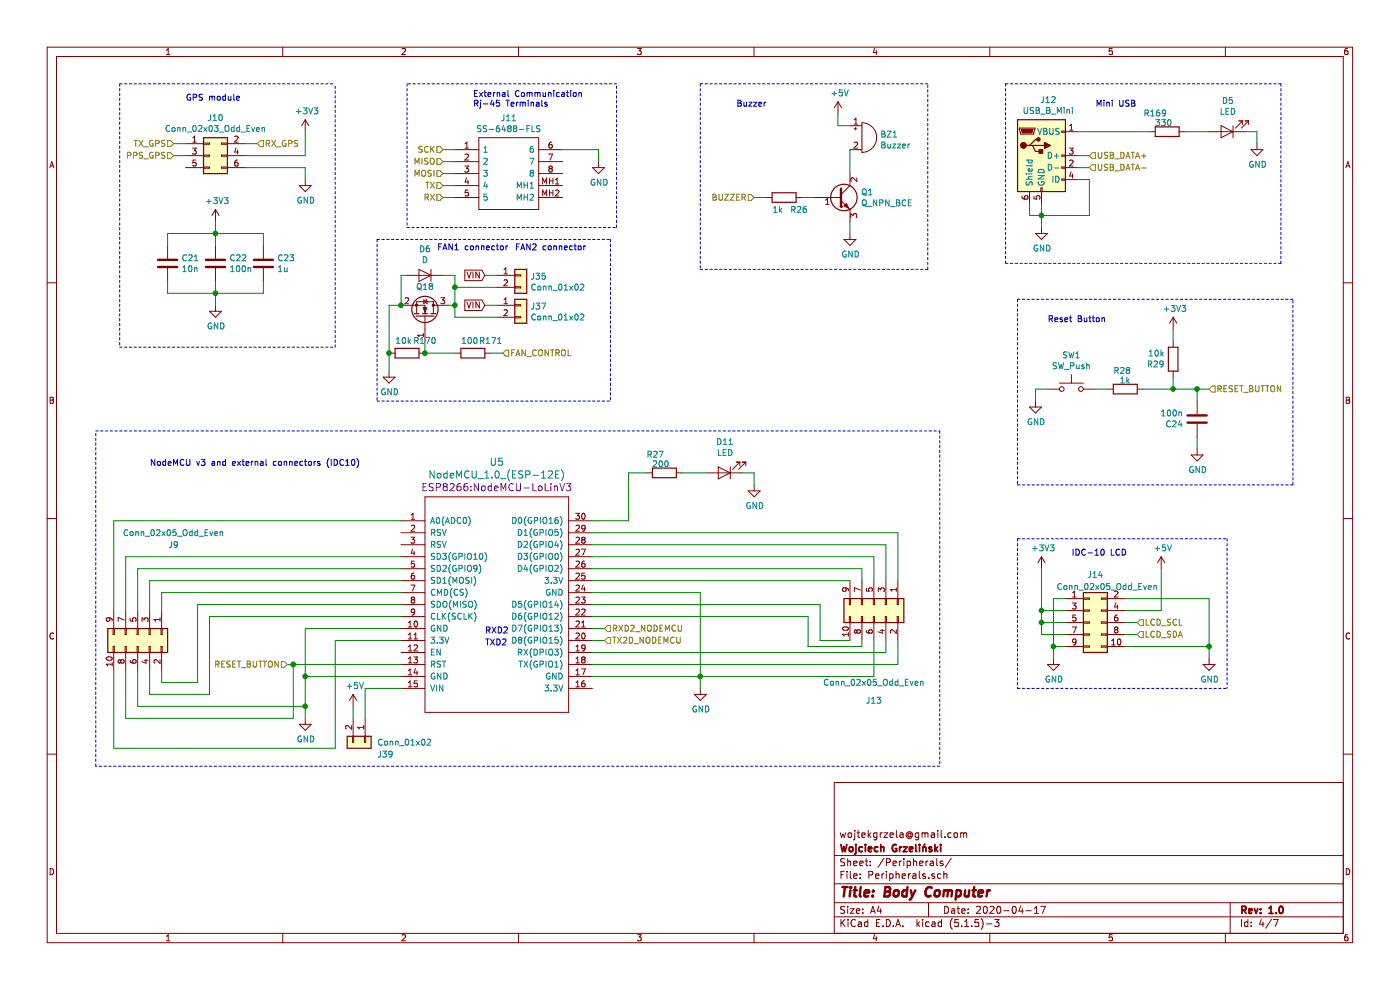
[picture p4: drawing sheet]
EESchema Schematic File Version 4
EELAYER 30 0
EELAYER END
$Descr A4 11693 8268
encoding utf-8
Sheet 4 7
Title "Body Computer"
Date "2020-04-17"
Rev "1.0"
Comp "Wojciech Grzeliński"
Comment1 "wojtekgrzela@gmail.com"
Comment2 ""
Comment3 ""
Comment4 ""
$EndDescr
$Comp
L Connector_Generic:Conn_02x03_Odd_Even J10
U 1 1
P 1750 1300
AR Path="/5E6DC799/5E6ED550" Ref="J10"  Part="1" 
AR Path="/5E6F8899/5E6ED550" Ref="J?"  Part="1" 
F 0 "J10" H 1800 1617 50  0000 C CNN
F 1 "Conn_02x03_Odd_Even" H 1800 1526 50  0000 C CNN
F 2 "Connector_IDC:IDC-Header_2x03_P2.54mm_Vertical" H 1750 1300 50  0001 C CNN
F 3 "~" H 1750 1300 50  0001 C CNN
	1    1750 1300
	1    0    0    -1  
$EndComp
Text HLabel 2150 1200 2    50   Input ~ 0
RX_GPS
Text HLabel 1450 1200 0    50   Input ~ 0
TX_GPS
Text HLabel 1450 1300 0    50   Input ~ 0
PPS_GPS
$Comp
L Device:C C?
U 1 1
P 2200 2200
AR Path="/5E664F82/5E6F09F8" Ref="C?"  Part="1" 
AR Path="/5E667041/5E6F09F8" Ref="C?"  Part="1" 
AR Path="/5E6DC799/5E6F09F8" Ref="C23"  Part="1" 
AR Path="/5E6F8899/5E6F09F8" Ref="C?"  Part="1" 
F 0 "C23" H 2315 2246 50  0000 L CNN
F 1 "1u" H 2315 2155 50  0000 L CNN
F 2 "Capacitor_SMD:C_0603_1608Metric" H 2238 2050 50  0001 C CNN
F 3 "~" H 2200 2200 50  0001 C CNN
	1    2200 2200
	1    0    0    -1  
$EndComp
$Comp
L Device:C C?
U 1 1
P 1800 2200
AR Path="/5E664F82/5E6F09FE" Ref="C?"  Part="1" 
AR Path="/5E667041/5E6F09FE" Ref="C?"  Part="1" 
AR Path="/5E6DC799/5E6F09FE" Ref="C22"  Part="1" 
AR Path="/5E6F8899/5E6F09FE" Ref="C?"  Part="1" 
F 0 "C22" H 1915 2246 50  0000 L CNN
F 1 "100n" H 1915 2155 50  0000 L CNN
F 2 "Capacitor_SMD:C_0603_1608Metric" H 1838 2050 50  0001 C CNN
F 3 "~" H 1800 2200 50  0001 C CNN
	1    1800 2200
	1    0    0    -1  
$EndComp
$Comp
L Device:C C?
U 1 1
P 1400 2200
AR Path="/5E664F82/5E6F0A04" Ref="C?"  Part="1" 
AR Path="/5E667041/5E6F0A04" Ref="C?"  Part="1" 
AR Path="/5E6DC799/5E6F0A04" Ref="C21"  Part="1" 
AR Path="/5E6F8899/5E6F0A04" Ref="C?"  Part="1" 
F 0 "C21" H 1515 2246 50  0000 L CNN
F 1 "10n" H 1515 2155 50  0000 L CNN
F 2 "Capacitor_SMD:C_0603_1608Metric" H 1438 2050 50  0001 C CNN
F 3 "~" H 1400 2200 50  0001 C CNN
	1    1400 2200
	1    0    0    -1  
$EndComp
Text Notes 1550 850  0    50   ~ 0
GPS module\n
$Comp
L SamacSys_Parts:SS-6488-FLS J11
U 1 1
P 3800 1250
AR Path="/5E6DC799/5E6F1CE7" Ref="J11"  Part="1" 
AR Path="/5E6F8899/5E6F1CE7" Ref="J?"  Part="1" 
F 0 "J11" H 4250 1515 50  0000 C CNN
F 1 "SS-6488-FLS" H 4250 1424 50  0000 C CNN
F 2 "SS6488FLS" H 4550 1350 50  0001 L CNN
F 3 "https://componentsearchengine.com/Datasheets/1/SS-6488-FLS.pdf" H 4550 1250 50  0001 L CNN
F 4 "Conn Modular Jack F 8 POS 2.54mm Solder RA Thru-Hole 8 Terminal 1 Port" H 4550 1150 50  0001 L CNN "Description"
F 5 "12.82" H 4550 1050 50  0001 L CNN "Height"
F 6 "530-SS-6488-FLS" H 4550 950 50  0001 L CNN "Mouser Part Number"
F 7 "https://www.mouser.com/Search/Refine.aspx?Keyword=530-SS-6488-FLS" H 4550 850 50  0001 L CNN "Mouser Price/Stock"
F 8 "Bel-Stewart" H 4550 750 50  0001 L CNN "Manufacturer_Name"
F 9 "SS-6488-FLS" H 4550 650 50  0001 L CNN "Manufacturer_Part_Number"
	1    3800 1250
	1    0    0    -1  
$EndComp
Text Notes 3950 900  0    50   ~ 0
External Communication\nRj-45 Terminals
$Comp
L Device:Buzzer BZ1
U 1 1
P 7200 1150
AR Path="/5E6DC799/5E6F37DD" Ref="BZ1"  Part="1" 
AR Path="/5E6F8899/5E6F37DD" Ref="BZ?"  Part="1" 
F 0 "BZ1" H 7352 1179 50  0000 L CNN
F 1 "Buzzer" H 7352 1088 50  0000 L CNN
F 2 "Buzzer_Beeper:Buzzer_12x9.5RM7.6" V 7175 1250 50  0001 C CNN
F 3 "~" V 7175 1250 50  0001 C CNN
	1    7200 1150
	1    0    0    -1  
$EndComp
$Comp
L Device:Q_NPN_BCE Q1
U 1 1
P 7000 1650
AR Path="/5E6DC799/5E6F48EA" Ref="Q1"  Part="1" 
AR Path="/5E6F8899/5E6F48EA" Ref="Q?"  Part="1" 
F 0 "Q1" H 7191 1696 50  0000 L CNN
F 1 "Q_NPN_BCE" H 7191 1605 50  0000 L CNN
F 2 "Package_TO_SOT_SMD:SOT-23" H 7200 1750 50  0001 C CNN
F 3 "~" H 7000 1650 50  0001 C CNN
	1    7000 1650
	1    0    0    -1  
$EndComp
$Comp
L Device:R R?
U 1 1
P 6550 1650
AR Path="/5E667041/5E6F5F8F" Ref="R?"  Part="1" 
AR Path="/5E6DC799/5E6F5F8F" Ref="R26"  Part="1" 
AR Path="/5E6F8899/5E6F5F8F" Ref="R?"  Part="1" 
F 0 "R26" V 6650 1700 50  0000 L CNN
F 1 "1k" V 6650 1550 50  0000 L CNN
F 2 "Resistor_SMD:R_0603_1608Metric" V 6480 1650 50  0001 C CNN
F 3 "~" H 6550 1650 50  0001 C CNN
	1    6550 1650
	0    1    1    0   
$EndComp
Wire Wire Line
	7100 1450 7100 1250
Text HLabel 6300 1650 0    50   Input ~ 0
BUZZER
$Comp
L ESP8266:NodeMCU_1.0_(ESP-12E) U5
U 1 1
P 4150 5050
F 0 "U5" H 4150 6243 60  0000 C CNN
F 1 "NodeMCU_1.0_(ESP-12E)" H 4150 6137 60  0000 C CNN
F 2 "ESP8266:NodeMCU-LoLinV3" H 4150 6031 60  0000 C CNN
F 3 "" H 3550 4200 60  0000 C CNN
	1    4150 5050
	1    0    0    -1  
$EndComp
Text Notes 4050 5300 0    50   ~ 0
RXD2
Text Notes 4050 5400 0    50   ~ 0
TXD2
Text HLabel 5050 5250 2    50   Input ~ 0
RXD2_NODEMCU
Text HLabel 5050 5350 2    50   Input ~ 0
TX2D_NODEMCU
Text HLabel 3700 1650 0    50   Input ~ 0
RX
Text HLabel 3700 1550 0    50   Input ~ 0
TX
Text HLabel 3700 1350 0    50   Input ~ 0
MISO
Text HLabel 3700 1450 0    50   Input ~ 0
MOSI
Text HLabel 3700 1250 0    50   Input ~ 0
SCK
Text HLabel 9100 1300 2    50   Input ~ 0
USB_DATA+
Text HLabel 9100 1400 2    50   Input ~ 0
USB_DATA-
$Comp
L Connector_Generic:Conn_02x05_Odd_Even J14
U 1 1
P 9100 5200
F 0 "J14" H 9150 5600 50  0000 C CNN
F 1 "Conn_02x05_Odd_Even" H 9250 5500 50  0000 C CNN
F 2 "Connector_IDC:IDC-Header_2x05_P2.54mm_Vertical" H 9100 5200 50  0001 C CNN
F 3 "~" H 9100 5200 50  0001 C CNN
	1    9100 5200
	1    0    0    -1  
$EndComp
Text HLabel 9500 5300 2    50   Input ~ 0
LCD_SDA
Text HLabel 9500 5200 2    50   Input ~ 0
LCD_SCL
$Comp
L Connector:USB_B_Mini J12
U 1 1
P 8700 1300
F 0 "J12" H 8757 1767 50  0000 C CNN
F 1 "USB_B_Mini" H 8757 1676 50  0000 C CNN
F 2 "Connector_USB:USB_Mini-B_Wuerth_65100516121_Horizontal" H 8850 1250 50  0001 C CNN
F 3 "~" H 8850 1250 50  0001 C CNN
	1    8700 1300
	1    0    0    -1  
$EndComp
$Comp
L Switch:SW_Push SW1
U 1 1
P 8950 3250
F 0 "SW1" H 8950 3535 50  0000 C CNN
F 1 "SW_Push" H 8950 3444 50  0000 C CNN
F 2 "Button_Switch_THT:SW_PUSH_6mm" H 8950 3450 50  0001 C CNN
F 3 "~" H 8950 3450 50  0001 C CNN
	1    8950 3250
	1    0    0    -1  
$EndComp
$Comp
L Device:R R?
U 1 1
P 9400 3250
AR Path="/5E667041/5F1DF907" Ref="R?"  Part="1" 
AR Path="/5E6DC799/5F1DF907" Ref="R28"  Part="1" 
AR Path="/5E6F8899/5F1DF907" Ref="R?"  Part="1" 
F 0 "R28" V 9550 3200 50  0000 L CNN
F 1 "1k" V 9470 3205 50  0000 L CNN
F 2 "Resistor_SMD:R_0603_1608Metric" V 9330 3250 50  0001 C CNN
F 3 "~" H 9400 3250 50  0001 C CNN
	1    9400 3250
	0    -1   -1   0   
$EndComp
$Comp
L Device:R R?
U 1 1
P 9800 3000
AR Path="/5E667041/5F1DFBDB" Ref="R?"  Part="1" 
AR Path="/5E6DC799/5F1DFBDB" Ref="R29"  Part="1" 
AR Path="/5E6F8899/5F1DFBDB" Ref="R?"  Part="1" 
F 0 "R29" H 9870 3046 50  0000 L CNN
F 1 "10k" H 9870 2955 50  0000 L CNN
F 2 "Resistor_SMD:R_0603_1608Metric" V 9730 3000 50  0001 C CNN
F 3 "~" H 9800 3000 50  0001 C CNN
	1    9800 3000
	-1   0    0    1   
$EndComp
$Comp
L Device:C C?
U 1 1
P 10000 3500
AR Path="/5E664F82/5F1E07A0" Ref="C?"  Part="1" 
AR Path="/5E667041/5F1E07A0" Ref="C?"  Part="1" 
AR Path="/5E6DC799/5F1E07A0" Ref="C24"  Part="1" 
AR Path="/5E6F8899/5F1E07A0" Ref="C?"  Part="1" 
F 0 "C24" H 10115 3546 50  0000 L CNN
F 1 "100n" H 10115 3455 50  0000 L CNN
F 2 "Capacitor_SMD:C_0603_1608Metric" H 10038 3350 50  0001 C CNN
F 3 "~" H 10000 3500 50  0001 C CNN
	1    10000 3500
	-1   0    0    1   
$EndComp
Wire Wire Line
	9800 3250 9800 3150
Wire Wire Line
	10000 3250 10000 3350
Wire Wire Line
	10000 3250 9800 3250
Connection ~ 9800 3250
Wire Wire Line
	9250 3250 9150 3250
Text HLabel 10100 3250 2    50   Input ~ 0
RESET_BUTTON
Text HLabel 2400 5550 0    50   Input ~ 0
RESET_BUTTON
$Comp
L power:GND #PWR?
U 1 1
P 5000 1350
AR Path="/5F25F1A8/5E9A5570" Ref="#PWR?"  Part="1" 
AR Path="/5E6DC799/5E9A5570" Ref="#PWR048"  Part="1" 
F 0 "#PWR048" H 5000 1100 50  0001 C CNN
F 1 "GND" H 5005 1177 50  0000 C CNN
F 2 "" H 5000 1350 50  0001 C CNN
F 3 "" H 5000 1350 50  0001 C CNN
	1    5000 1350
	1    0    0    -1  
$EndComp
Wire Wire Line
	5000 1350 5000 1250
Wire Wire Line
	5000 1250 4700 1250
Wire Wire Line
	3800 1250 3700 1250
Wire Wire Line
	3700 1350 3800 1350
Wire Wire Line
	3800 1450 3700 1450
Wire Wire Line
	3700 1550 3800 1550
Wire Wire Line
	3800 1650 3700 1650
Wire Wire Line
	2150 1200 2050 1200
Wire Wire Line
	1550 1200 1450 1200
Wire Wire Line
	1450 1300 1550 1300
Wire Wire Line
	2050 1300 2550 1300
Wire Wire Line
	2550 1300 2550 1100
$Comp
L power:+3V3 #PWR?
U 1 1
P 2550 1100
AR Path="/5F25F1A8/5E9AA52D" Ref="#PWR?"  Part="1" 
AR Path="/5E6DC799/5E9AA52D" Ref="#PWR044"  Part="1" 
F 0 "#PWR044" H 2550 950 50  0001 C CNN
F 1 "+3V3" H 2565 1273 50  0000 C CNN
F 2 "" H 2550 1100 50  0001 C CNN
F 3 "" H 2550 1100 50  0001 C CNN
	1    2550 1100
	1    0    0    -1  
$EndComp
Wire Wire Line
	2050 1400 2550 1400
Wire Wire Line
	2550 1400 2550 1500
$Comp
L power:GND #PWR?
U 1 1
P 2550 1500
AR Path="/5F25F1A8/5E9AB8AC" Ref="#PWR?"  Part="1" 
AR Path="/5E6DC799/5E9AB8AC" Ref="#PWR045"  Part="1" 
F 0 "#PWR045" H 2550 1250 50  0001 C CNN
F 1 "GND" H 2555 1327 50  0000 C CNN
F 2 "" H 2550 1500 50  0001 C CNN
F 3 "" H 2550 1500 50  0001 C CNN
	1    2550 1500
	1    0    0    -1  
$EndComp
Wire Wire Line
	1400 1950 1800 1950
Wire Wire Line
	1400 2450 1800 2450
Wire Wire Line
	1800 2350 1800 2450
Connection ~ 1800 2450
Wire Wire Line
	1800 2450 2200 2450
Wire Wire Line
	2200 2350 2200 2450
Wire Wire Line
	1400 2350 1400 2450
Wire Wire Line
	1400 2050 1400 1950
Wire Wire Line
	1800 2050 1800 1950
Connection ~ 1800 1950
Wire Wire Line
	1800 1950 2200 1950
Wire Wire Line
	2200 1950 2200 2050
Wire Wire Line
	1800 1950 1800 1850
Wire Wire Line
	1800 2450 1800 2550
$Comp
L power:GND #PWR?
U 1 1
P 1800 2550
AR Path="/5F25F1A8/5E9B17DB" Ref="#PWR?"  Part="1" 
AR Path="/5E6DC799/5E9B17DB" Ref="#PWR043"  Part="1" 
F 0 "#PWR043" H 1800 2300 50  0001 C CNN
F 1 "GND" H 1805 2377 50  0000 C CNN
F 2 "" H 1800 2550 50  0001 C CNN
F 3 "" H 1800 2550 50  0001 C CNN
	1    1800 2550
	1    0    0    -1  
$EndComp
$Comp
L power:+3V3 #PWR?
U 1 1
P 1800 1850
AR Path="/5F25F1A8/5E9B221A" Ref="#PWR?"  Part="1" 
AR Path="/5E6DC799/5E9B221A" Ref="#PWR042"  Part="1" 
F 0 "#PWR042" H 1800 1700 50  0001 C CNN
F 1 "+3V3" H 1815 2023 50  0000 C CNN
F 2 "" H 1800 1850 50  0001 C CNN
F 3 "" H 1800 1850 50  0001 C CNN
	1    1800 1850
	1    0    0    -1  
$EndComp
Wire Wire Line
	10100 3250 10000 3250
Connection ~ 10000 3250
Wire Wire Line
	9550 3250 9800 3250
$Comp
L power:+3V3 #PWR?
U 1 1
P 9800 2750
AR Path="/5F25F1A8/5E9BF5AE" Ref="#PWR?"  Part="1" 
AR Path="/5E6DC799/5E9BF5AE" Ref="#PWR058"  Part="1" 
F 0 "#PWR058" H 9800 2600 50  0001 C CNN
F 1 "+3V3" H 9815 2923 50  0000 C CNN
F 2 "" H 9800 2750 50  0001 C CNN
F 3 "" H 9800 2750 50  0001 C CNN
	1    9800 2750
	1    0    0    -1  
$EndComp
$Comp
L power:GND #PWR?
U 1 1
P 10000 3750
AR Path="/5F25F1A8/5E9C0115" Ref="#PWR?"  Part="1" 
AR Path="/5E6DC799/5E9C0115" Ref="#PWR060"  Part="1" 
F 0 "#PWR060" H 10000 3500 50  0001 C CNN
F 1 "GND" H 10005 3577 50  0000 C CNN
F 2 "" H 10000 3750 50  0001 C CNN
F 3 "" H 10000 3750 50  0001 C CNN
	1    10000 3750
	1    0    0    -1  
$EndComp
$Comp
L power:GND #PWR?
U 1 1
P 8650 3350
AR Path="/5F25F1A8/5E9C1260" Ref="#PWR?"  Part="1" 
AR Path="/5E6DC799/5E9C1260" Ref="#PWR056"  Part="1" 
F 0 "#PWR056" H 8650 3100 50  0001 C CNN
F 1 "GND" H 8655 3177 50  0000 C CNN
F 2 "" H 8650 3350 50  0001 C CNN
F 3 "" H 8650 3350 50  0001 C CNN
	1    8650 3350
	1    0    0    -1  
$EndComp
Wire Wire Line
	10000 3750 10000 3650
Wire Wire Line
	9800 2850 9800 2750
Wire Wire Line
	8750 3250 8650 3250
Wire Wire Line
	8650 3250 8650 3350
Wire Wire Line
	6700 1650 6800 1650
Wire Wire Line
	6400 1650 6300 1650
Wire Wire Line
	7100 1050 7000 1050
Wire Wire Line
	7000 1050 7000 950 
$Comp
L power:+5V #PWR050
U 1 1
P 7000 950
F 0 "#PWR050" H 7000 800 50  0001 C CNN
F 1 "+5V" H 7015 1123 50  0000 C CNN
F 2 "" H 7000 950 50  0001 C CNN
F 3 "" H 7000 950 50  0001 C CNN
	1    7000 950 
	1    0    0    -1  
$EndComp
$Comp
L power:GND #PWR?
U 1 1
P 7100 1950
AR Path="/5F25F1A8/5E9C8C86" Ref="#PWR?"  Part="1" 
AR Path="/5E6DC799/5E9C8C86" Ref="#PWR051"  Part="1" 
F 0 "#PWR051" H 7100 1700 50  0001 C CNN
F 1 "GND" H 7105 1777 50  0000 C CNN
F 2 "" H 7100 1950 50  0001 C CNN
F 3 "" H 7100 1950 50  0001 C CNN
	1    7100 1950
	1    0    0    -1  
$EndComp
Wire Wire Line
	7100 1950 7100 1850
Wire Wire Line
	8600 1700 8600 1800
Wire Wire Line
	8600 1800 8700 1800
Wire Wire Line
	8700 1800 8700 1700
Wire Wire Line
	9000 1500 9100 1500
Wire Wire Line
	9100 1500 9100 1800
Wire Wire Line
	9100 1800 8700 1800
Connection ~ 8700 1800
$Comp
L power:GND #PWR?
U 1 1
P 8700 1900
AR Path="/5F25F1A8/5E9CCCE2" Ref="#PWR?"  Part="1" 
AR Path="/5E6DC799/5E9CCCE2" Ref="#PWR053"  Part="1" 
F 0 "#PWR053" H 8700 1650 50  0001 C CNN
F 1 "GND" H 8705 1727 50  0000 C CNN
F 2 "" H 8700 1900 50  0001 C CNN
F 3 "" H 8700 1900 50  0001 C CNN
	1    8700 1900
	1    0    0    -1  
$EndComp
Wire Wire Line
	8700 1900 8700 1800
Wire Wire Line
	9100 1300 9000 1300
Wire Wire Line
	9000 1400 9100 1400
Wire Wire Line
	9500 5300 9400 5300
Wire Wire Line
	9400 5200 9500 5200
Wire Wire Line
	9400 5000 10100 5000
Wire Wire Line
	9700 4750 9700 5100
$Comp
L power:+5V #PWR057
U 1 1
P 9700 4750
F 0 "#PWR057" H 9700 4600 50  0001 C CNN
F 1 "+5V" H 9715 4923 50  0000 C CNN
F 2 "" H 9700 4750 50  0001 C CNN
F 3 "" H 9700 4750 50  0001 C CNN
	1    9700 4750
	1    0    0    -1  
$EndComp
$Comp
L power:GND #PWR?
U 1 1
P 10100 5500
AR Path="/5F25F1A8/5E9D891D" Ref="#PWR?"  Part="1" 
AR Path="/5E6DC799/5E9D891D" Ref="#PWR059"  Part="1" 
F 0 "#PWR059" H 10100 5250 50  0001 C CNN
F 1 "GND" H 10105 5327 50  0000 C CNN
F 2 "" H 10100 5500 50  0001 C CNN
F 3 "" H 10100 5500 50  0001 C CNN
	1    10100 5500
	1    0    0    -1  
$EndComp
Wire Wire Line
	5050 5250 4950 5250
Wire Wire Line
	4950 5350 5050 5350
Wire Wire Line
	4950 4950 5850 4950
$Comp
L power:GND #PWR?
U 1 1
P 5850 5750
AR Path="/5F25F1A8/5E9E4DB5" Ref="#PWR?"  Part="1" 
AR Path="/5E6DC799/5E9E4DB5" Ref="#PWR049"  Part="1" 
F 0 "#PWR049" H 5850 5500 50  0001 C CNN
F 1 "GND" H 5855 5577 50  0000 C CNN
F 2 "" H 5850 5750 50  0001 C CNN
F 3 "" H 5850 5750 50  0001 C CNN
	1    5850 5750
	1    0    0    -1  
$EndComp
Wire Wire Line
	4950 5650 5850 5650
Wire Wire Line
	5850 5650 5850 5750
$Comp
L power:GND #PWR?
U 1 1
P 2550 6000
AR Path="/5F25F1A8/5E9E7D46" Ref="#PWR?"  Part="1" 
AR Path="/5E6DC799/5E9E7D46" Ref="#PWR046"  Part="1" 
F 0 "#PWR046" H 2550 5750 50  0001 C CNN
F 1 "GND" H 2555 5827 50  0000 C CNN
F 2 "" H 2550 6000 50  0001 C CNN
F 3 "" H 2550 6000 50  0001 C CNN
	1    2550 6000
	1    0    0    -1  
$EndComp
Wire Wire Line
	3350 5650 2550 5650
$Comp
L power:+5V #PWR047
U 1 1
P 2950 5900
F 0 "#PWR047" H 2950 5750 50  0001 C CNN
F 1 "+5V" H 2965 6073 50  0000 C CNN
F 2 "" H 2950 5900 50  0001 C CNN
F 3 "" H 2950 5900 50  0001 C CNN
	1    2950 5900
	1    0    0    -1  
$EndComp
Wire Wire Line
	2950 6000 2950 5900
Wire Wire Line
	3350 5250 2550 5250
Wire Wire Line
	2550 5250 2550 5650
$Comp
L Device:R R?
U 1 1
P 5550 3950
AR Path="/5E667041/5E9F58A8" Ref="R?"  Part="1" 
AR Path="/5E6DC799/5E9F58A8" Ref="R27"  Part="1" 
AR Path="/5E6F8899/5E9F58A8" Ref="R?"  Part="1" 
F 0 "R27" V 5700 3950 50  0000 L CNN
F 1 "200" V 5620 3905 50  0000 L CNN
F 2 "Resistor_SMD:R_0603_1608Metric" V 5480 3950 50  0001 C CNN
F 3 "~" H 5550 3950 50  0001 C CNN
	1    5550 3950
	0    -1   -1   0   
$EndComp
Wire Wire Line
	5250 4350 4950 4350
$Comp
L Device:LED D11
U 1 1
P 6050 3950
F 0 "D11" H 6043 3695 50  0000 C CNN
F 1 "LED" H 6043 3786 50  0000 C CNN
F 2 "Diode_SMD:D_0603_1608Metric_Pad1.05x0.95mm_HandSolder" H 6050 3950 50  0001 C CNN
F 3 "~" H 6050 3950 50  0001 C CNN
	1    6050 3950
	-1   0    0    1   
$EndComp
Wire Wire Line
	5900 3950 5700 3950
Wire Wire Line
	6200 3950 6300 3950
Wire Wire Line
	6300 3950 6300 4050
$Comp
L power:GND #PWR?
U 1 1
P 6300 4050
AR Path="/5F25F1A8/5EA00952" Ref="#PWR?"  Part="1" 
AR Path="/5E6DC799/5EA00952" Ref="#PWR052"  Part="1" 
F 0 "#PWR052" H 6300 3800 50  0001 C CNN
F 1 "GND" H 6305 3877 50  0000 C CNN
F 2 "" H 6300 4050 50  0001 C CNN
F 3 "" H 6300 4050 50  0001 C CNN
	1    6300 4050
	1    0    0    -1  
$EndComp
Wire Notes Line
	1000 700  1000 2900
Wire Notes Line
	1000 2900 2800 2900
Wire Notes Line
	2800 2900 2800 700 
Wire Notes Line
	1000 700  2800 700 
Wire Notes Line
	3400 700  3400 1900
Wire Notes Line
	3400 1900 5150 1900
Wire Notes Line
	5150 1900 5150 700 
Wire Notes Line
	5150 700  3400 700 
Wire Notes Line
	5850 700  5850 2250
Wire Notes Line
	5850 2250 7750 2250
Wire Notes Line
	7750 2250 7750 700 
Wire Notes Line
	7750 700  5850 700 
Wire Notes Line
	8400 700  8400 2200
Wire Notes Line
	10700 2200 10700 700 
Wire Notes Line
	8500 2500 8500 4050
Wire Notes Line
	8500 4050 10800 4050
Wire Notes Line
	10800 4050 10800 2500
Wire Notes Line
	10800 2500 8500 2500
Text Notes 6150 900  0    50   ~ 0
Buzzer
Text Notes 9150 900  0    50   ~ 0
Mini USB
Text Notes 8950 4650 0    50   ~ 0
IDC-10 LCD
Text Notes 8750 2700 0    50   ~ 0
Reset Button
$Comp
L Connector_Generic:Conn_02x05_Odd_Even J13
U 1 1
P 7300 5050
F 0 "J13" V 8100 5050 50  0000 C CNN
F 1 "Conn_02x05_Odd_Even" V 7950 5050 50  0000 C CNN
F 2 "Connector_IDC:IDC-Header_2x05_P2.54mm_Vertical" H 7300 5050 50  0001 C CNN
F 3 "~" H 7300 5050 50  0001 C CNN
	1    7300 5050
	0    1    1    0   
$EndComp
Wire Wire Line
	4950 4450 7500 4450
Wire Wire Line
	4950 4550 7400 4550
Wire Wire Line
	4950 4650 7300 4650
Wire Wire Line
	7500 4450 7500 4850
Wire Wire Line
	7400 4550 7400 4850
Wire Wire Line
	7300 4650 7300 4850
Wire Wire Line
	7200 4850 7200 4750
Wire Wire Line
	7200 4750 4950 4750
Wire Wire Line
	4950 4850 7100 4850
Wire Wire Line
	4950 5550 7500 5550
Wire Wire Line
	7500 5550 7500 5350
Wire Wire Line
	4950 5450 7400 5450
Wire Wire Line
	7400 5450 7400 5350
Wire Wire Line
	5850 5650 7300 5650
Wire Wire Line
	7300 5650 7300 5350
Connection ~ 5850 5650
Wire Wire Line
	4950 5150 6750 5150
Wire Wire Line
	6750 5150 6750 5400
Wire Wire Line
	6750 5400 7200 5400
Wire Wire Line
	7200 5400 7200 5350
Wire Wire Line
	6850 5050 6850 5350
Wire Wire Line
	6850 5350 7100 5350
Wire Wire Line
	4950 5050 6850 5050
Wire Wire Line
	5850 5650 5850 4950
Wire Wire Line
	5400 3950 5250 3950
Wire Wire Line
	5250 3950 5250 4350
$Comp
L Connector_Generic:Conn_02x05_Odd_Even J9
U 1 1
P 1150 5300
F 0 "J9" V 400 5600 50  0000 C CNN
F 1 "Conn_02x05_Odd_Even" V 300 5600 50  0000 C CNN
F 2 "Connector_IDC:IDC-Header_2x05_P2.54mm_Vertical" H 1150 5300 50  0001 C CNN
F 3 "~" H 1150 5300 50  0001 C CNN
	1    1150 5300
	0    1    1    0   
$EndComp
Wire Wire Line
	3350 4350 950  4350
Wire Wire Line
	950  4350 950  5100
Wire Wire Line
	3350 4650 1050 4650
Wire Wire Line
	1050 4650 1050 5100
Wire Wire Line
	3350 4750 1150 4750
Wire Wire Line
	1150 4750 1150 5100
Wire Wire Line
	3350 4850 1250 4850
Wire Wire Line
	1250 4850 1250 5100
Wire Wire Line
	3350 4950 1350 4950
Wire Wire Line
	1350 4950 1350 5100
Wire Wire Line
	3350 5050 1650 5050
Wire Wire Line
	1650 5050 1650 5700
Wire Wire Line
	1650 5700 1350 5700
Wire Wire Line
	1350 5700 1350 5600
Wire Wire Line
	3350 5150 1750 5150
Wire Wire Line
	1750 5150 1750 5800
Wire Wire Line
	1750 5800 1250 5800
Wire Wire Line
	1250 5800 1250 5600
Wire Wire Line
	1150 5600 1150 5900
Wire Wire Line
	1150 5900 2550 5900
Wire Wire Line
	2550 5650 2550 5900
Connection ~ 2550 5650
Wire Wire Line
	2550 5900 2550 6000
Connection ~ 2550 5900
Wire Wire Line
	1050 5600 1050 6000
Wire Wire Line
	1050 6000 2450 6000
Wire Wire Line
	2450 6000 2450 5550
Wire Wire Line
	2450 5550 3350 5550
Wire Wire Line
	2450 5550 2400 5550
Connection ~ 2450 5550
Wire Wire Line
	950  5600 950  6250
Wire Wire Line
	950  6250 2800 6250
Wire Wire Line
	2800 6250 2800 5350
Wire Wire Line
	2800 5350 3350 5350
Wire Notes Line
	7850 6400 800  6400
Wire Notes Line
	800  6400 800  3600
Wire Notes Line
	800  3600 7850 3600
Text Notes 1250 3900 0    50   ~ 0
NodeMCU v3 and external connectors (IDC10)
Wire Notes Line
	7850 3600 7850 6400
Wire Wire Line
	9400 5400 10100 5400
Wire Wire Line
	10100 5000 10100 5400
Wire Wire Line
	10100 5500 10100 5400
Connection ~ 10100 5400
Wire Wire Line
	9400 5100 9700 5100
Wire Notes Line
	10250 4500 10250 5750
Wire Notes Line
	8500 4500 8500 5750
$Comp
L power:+3V3 #PWR?
U 1 1
P 8700 4750
AR Path="/5F25F1A8/5FCA5ED7" Ref="#PWR?"  Part="1" 
AR Path="/5E6DC799/5FCA5ED7" Ref="#PWR054"  Part="1" 
F 0 "#PWR054" H 8700 4600 50  0001 C CNN
F 1 "+3V3" H 8715 4923 50  0000 C CNN
F 2 "" H 8700 4750 50  0001 C CNN
F 3 "" H 8700 4750 50  0001 C CNN
	1    8700 4750
	1    0    0    -1  
$EndComp
Wire Wire Line
	8800 5400 8800 5500
Connection ~ 8800 5400
$Comp
L power:GND #PWR?
U 1 1
P 8800 5500
AR Path="/5F25F1A8/5FCB932E" Ref="#PWR?"  Part="1" 
AR Path="/5E6DC799/5FCB932E" Ref="#PWR055"  Part="1" 
F 0 "#PWR055" H 8800 5250 50  0001 C CNN
F 1 "GND" H 8805 5327 50  0000 C CNN
F 2 "" H 8800 5500 50  0001 C CNN
F 3 "" H 8800 5500 50  0001 C CNN
	1    8800 5500
	1    0    0    -1  
$EndComp
Wire Wire Line
	8700 4750 8700 5100
Wire Wire Line
	8800 5000 8800 5400
Wire Wire Line
	8800 5000 8900 5000
Wire Wire Line
	8800 5400 8900 5400
Wire Wire Line
	8900 5300 8700 5300
Wire Wire Line
	8900 5200 8700 5200
Connection ~ 8700 5200
Wire Wire Line
	8700 5200 8700 5300
Wire Wire Line
	8900 5100 8700 5100
Connection ~ 8700 5100
Wire Wire Line
	8700 5100 8700 5200
Wire Notes Line
	8500 5750 10250 5750
Wire Notes Line
	8500 4500 10250 4500
$Comp
L Connector_Generic:Conn_01x02 J35
U 1 1
P 4350 2300
F 0 "J35" H 4430 2292 50  0000 L CNN
F 1 "Conn_01x02" H 4430 2201 50  0000 L CNN
F 2 "Connector_PinSocket_2.54mm:PinSocket_1x02_P2.54mm_Vertical" H 4350 2300 50  0001 C CNN
F 3 "~" H 4350 2300 50  0001 C CNN
	1    4350 2300
	1    0    0    -1  
$EndComp
Wire Wire Line
	4150 2300 4050 2300
Text GLabel 4050 2300 0    50   Input ~ 0
VIN
Text Notes 3650 2100 0    50   ~ 0
FAN1 connector
$Comp
L Connector_Generic:Conn_01x02 J37
U 1 1
P 4350 2550
F 0 "J37" H 4430 2542 50  0000 L CNN
F 1 "Conn_01x02" H 4430 2451 50  0000 L CNN
F 2 "Connector_PinSocket_2.54mm:PinSocket_1x02_P2.54mm_Vertical" H 4350 2550 50  0001 C CNN
F 3 "~" H 4350 2550 50  0001 C CNN
	1    4350 2550
	1    0    0    -1  
$EndComp
Wire Wire Line
	4150 2550 4050 2550
Text GLabel 4050 2550 0    50   Input ~ 0
VIN
Text Notes 4300 2100 0    50   ~ 0
FAN2 connector
$Comp
L Device:R R?
U 1 1
P 9750 1100
AR Path="/5E667041/5EA9A6FA" Ref="R?"  Part="1" 
AR Path="/5E6DC799/5EA9A6FA" Ref="R169"  Part="1" 
AR Path="/5E6F8899/5EA9A6FA" Ref="R?"  Part="1" 
F 0 "R169" V 9900 1100 50  0000 L CNN
F 1 "330" V 9820 1055 50  0000 L CNN
F 2 "Resistor_SMD:R_0603_1608Metric" V 9680 1100 50  0001 C CNN
F 3 "~" H 9750 1100 50  0001 C CNN
	1    9750 1100
	0    -1   -1   0   
$EndComp
$Comp
L Device:LED D5
U 1 1
P 10250 1100
F 0 "D5" H 10243 845 50  0000 C CNN
F 1 "LED" H 10243 936 50  0000 C CNN
F 2 "Diode_SMD:D_0603_1608Metric_Pad1.05x0.95mm_HandSolder" H 10250 1100 50  0001 C CNN
F 3 "~" H 10250 1100 50  0001 C CNN
	1    10250 1100
	-1   0    0    1   
$EndComp
Wire Wire Line
	10100 1100 9900 1100
Wire Wire Line
	10400 1100 10500 1100
Wire Wire Line
	10500 1100 10500 1200
$Comp
L power:GND #PWR?
U 1 1
P 10500 1200
AR Path="/5F25F1A8/5EA9A709" Ref="#PWR?"  Part="1" 
AR Path="/5E6DC799/5EA9A709" Ref="#PWR0150"  Part="1" 
F 0 "#PWR0150" H 10500 950 50  0001 C CNN
F 1 "GND" H 10505 1027 50  0000 C CNN
F 2 "" H 10500 1200 50  0001 C CNN
F 3 "" H 10500 1200 50  0001 C CNN
	1    10500 1200
	1    0    0    -1  
$EndComp
Wire Wire Line
	9600 1100 9000 1100
Wire Notes Line
	8400 2200 10700 2200
Wire Notes Line
	8400 700  10700 700 
$Comp
L Device:R R?
U 1 1
P 3950 2950
AR Path="/5E667041/5E9991C0" Ref="R?"  Part="1" 
AR Path="/5E731526/5E9991C0" Ref="R?"  Part="1" 
AR Path="/5E6DC799/5E9991C0" Ref="R171"  Part="1" 
F 0 "R171" V 4050 3000 50  0000 L CNN
F 1 "100" V 4050 2850 50  0000 L CNN
F 2 "Resistor_SMD:R_0603_1608Metric" V 3880 2950 50  0001 C CNN
F 3 "~" H 3950 2950 50  0001 C CNN
	1    3950 2950
	0    1    -1   0   
$EndComp
Wire Wire Line
	3800 2550 3750 2550
$Comp
L Device:D D?
U 1 1
P 3550 2300
AR Path="/5E731526/5E9991CE" Ref="D?"  Part="1" 
AR Path="/5E6DC799/5E9991CE" Ref="D6"  Part="1" 
F 0 "D6" H 3550 2084 50  0000 C CNN
F 1 "D" H 3550 2175 50  0000 C CNN
F 2 "Diode_SMD:D_SMA" H 3550 2300 50  0001 C CNN
F 3 "~" H 3550 2300 50  0001 C CNN
	1    3550 2300
	-1   0    0    1   
$EndComp
Wire Wire Line
	3800 2300 3800 2400
Wire Wire Line
	3700 2300 3800 2300
Wire Wire Line
	3400 2300 3350 2300
Wire Wire Line
	3350 2300 3350 2550
$Comp
L power:GND #PWR?
U 1 1
P 3250 3100
AR Path="/5F25F1A8/5E9991E5" Ref="#PWR?"  Part="1" 
AR Path="/5E6DC799/5E9991E5" Ref="#PWR0141"  Part="1" 
AR Path="/5E667041/5E9991E5" Ref="#PWR?"  Part="1" 
AR Path="/5E6671BF/5E9991E5" Ref="#PWR?"  Part="1" 
AR Path="/5E731526/5E9991E5" Ref="#PWR?"  Part="1" 
F 0 "#PWR0141" H 3250 2850 50  0001 C CNN
F 1 "GND" H 3255 2927 50  0000 C CNN
F 2 "" H 3250 3100 50  0001 C CNN
F 3 "" H 3250 3100 50  0001 C CNN
	1    3250 3100
	1    0    0    -1  
$EndComp
Wire Wire Line
	3250 2550 3350 2550
$Comp
L Device:R R?
U 1 1
P 3400 2950
AR Path="/5E667041/5E9991ED" Ref="R?"  Part="1" 
AR Path="/5E731526/5E9991ED" Ref="R?"  Part="1" 
AR Path="/5E6DC799/5E9991ED" Ref="R170"  Part="1" 
F 0 "R170" V 3500 3000 50  0000 L CNN
F 1 "10k" V 3500 2850 50  0000 L CNN
F 2 "Resistor_SMD:R_0603_1608Metric" V 3330 2950 50  0001 C CNN
F 3 "~" H 3400 2950 50  0001 C CNN
	1    3400 2950
	0    1    -1   0   
$EndComp
Wire Wire Line
	3550 2850 3550 2950
Connection ~ 3550 2950
Wire Wire Line
	3800 2400 4150 2400
Connection ~ 3800 2400
Wire Wire Line
	3800 2400 3800 2550
Connection ~ 3350 2550
$Comp
L Transistor_FET:IRLML2060 Q?
U 1 1
P 3550 2650
AR Path="/5E664F82/5E9991BA" Ref="Q?"  Part="1" 
AR Path="/5E731526/5E9991BA" Ref="Q?"  Part="1" 
AR Path="/5E6DC799/5E9991BA" Ref="Q18"  Part="1" 
F 0 "Q18" V 3801 2650 50  0000 C CNN
F 1 "IRLML2060" H 3754 2605 50  0001 L CNN
F 2 "Package_TO_SOT_SMD:SOT-23" H 3750 2575 50  0001 L CIN
F 3 "https://www.infineon.com/dgdl/irlml2060pbf.pdf?fileId=5546d462533600a401535664b7fb25ee" H 3550 2650 50  0001 L CNN
	1    3550 2650
	0    1    -1   0   
$EndComp
Wire Wire Line
	3250 2550 3250 2950
Wire Wire Line
	3250 3100 3250 2950
Connection ~ 3250 2950
Wire Wire Line
	4100 2950 4200 2950
Wire Wire Line
	3800 2650 3800 2550
Wire Wire Line
	3800 2650 4150 2650
Connection ~ 3800 2550
Wire Notes Line
	3150 2000 5100 2000
Wire Notes Line
	3150 2000 3150 3350
Wire Notes Line
	5100 2000 5100 3350
Wire Notes Line
	3150 3350 5100 3350
Text HLabel 4200 2950 2    50   Input ~ 0
FAN_CONTROL
$Comp
L Connector_Generic:Conn_01x02 J39
U 1 1
P 3050 6200
F 0 "J39" V 3150 6300 50  0000 L CNN
F 1 "Conn_01x02" V 3050 6300 50  0000 L CNN
F 2 "Connector_PinSocket_2.54mm:PinSocket_1x02_P2.54mm_Vertical" H 3050 6200 50  0001 C CNN
F 3 "~" H 3050 6200 50  0001 C CNN
	1    3050 6200
	0    1    1    0   
$EndComp
Wire Wire Line
	3050 6000 3050 5750
Wire Wire Line
	3050 5750 3350 5750
Wire Wire Line
	3800 2950 3550 2950
$EndSCHEMATC
